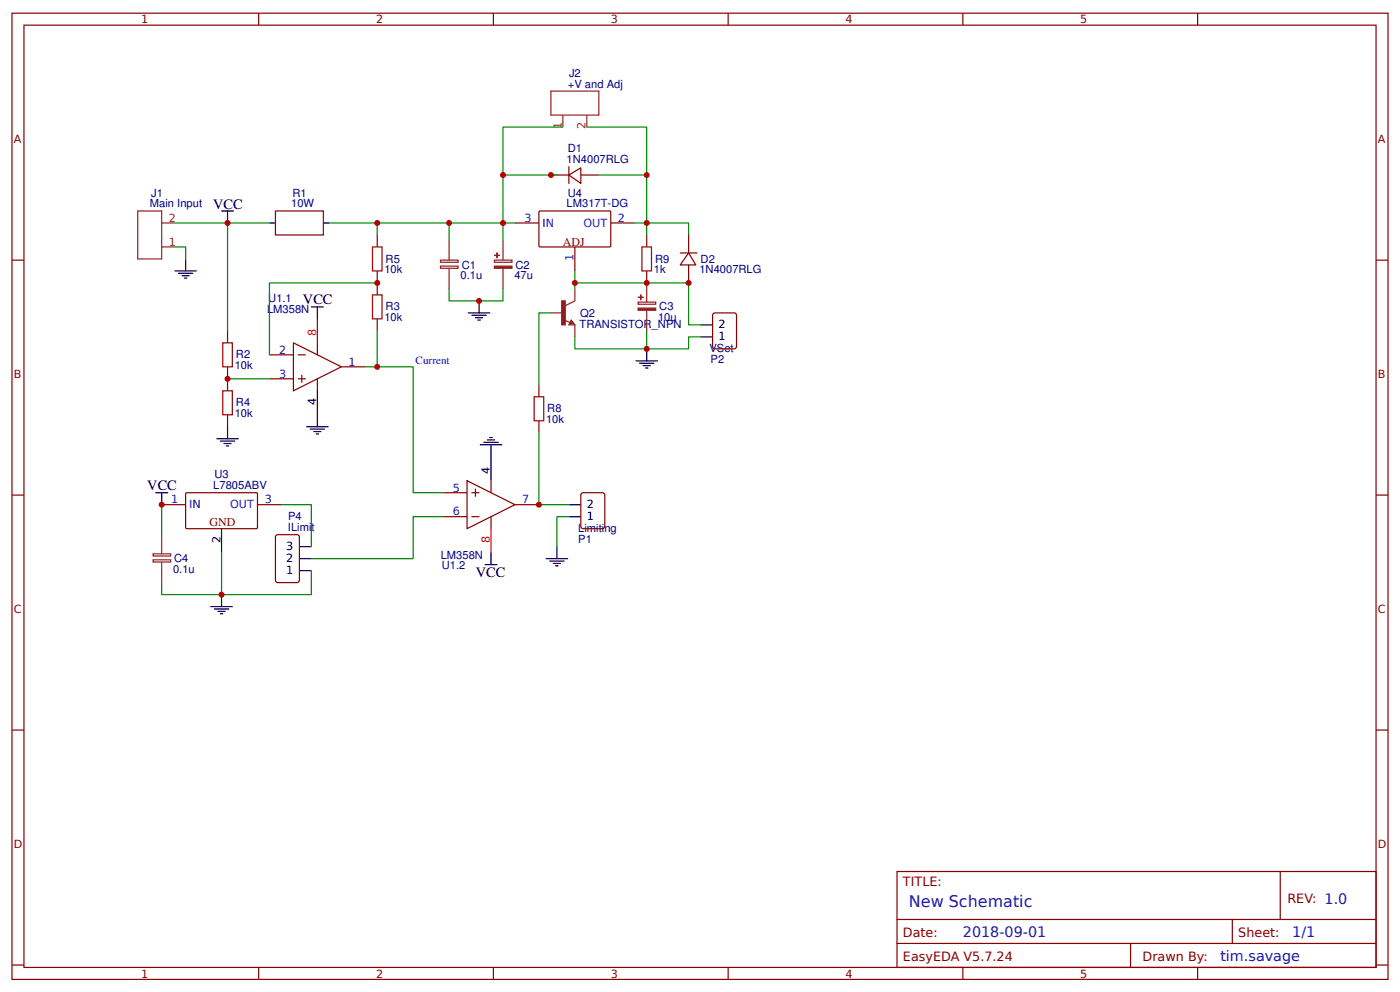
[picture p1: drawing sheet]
<svg xmlns="http://www.w3.org/2000/svg" width="309mm" height="219mm" viewBox="0 0 309 219" stroke-linecap="round" stroke-linejoin="round" font-family="sans-serif">
<g fill="none" stroke="#800" stroke-width=".26">
<path d="M2.6 2.9h304.1v213.3h-304.1zM5.3 5.6h298.7v207.9h-298.7zM57.1 2.9v2.7M109 2.9v2.7M160.9 2.9v2.7M212.7 2.9v2.7M264.6 2.9v2.7M121.7 38.6h4M125.7 38.6l2.6-1.6v3.5zM125.7 36.8v3.7M128.3 38.6h4M2.6 57.4h2.7"/>
<path d="M60.9 46.6h10.5v5.3h-10.5zM83.3 51.9v2.6M83.3 59.8v5.3M113.8 49.2h5.3M119.2 46.6h15.6l.1 .2v7.6l-.2 .1h-15.5l-.1-.3v-7.4zM127 54.5v5.3M134.9 49.2h5.3M142.9 51.9v2.6M142.9 59.8v2.6M150.3 55.8h3.7M152.1 55.8l1.6 2.7h-3.4zM152.1 51.9v3.9"/>
<path d="M152.1 58.5v3.9M304 57.4h2.7M50.3 73v2.7M59.5 78.3h5.3M64.8 75.7l10.6 5.3-10.6 5.3zM65.9 78.3h1.6M70.1 75.7v2.6M83.3 70.4v2.6M157.7 69.1h4.5l.4 .2 .1 7.2-.2 .4-4.5 .1-.5-.3-.1-7.1zM50.3 81v5.3M50.3 91.5v2.7M59.5 83.6h5.3"/>
<path d="M65.9 83.6h1.6M66.7 82.8v1.6M70.1 83.6v2.7M75.4 81h5.3M119.1 84.9v2.7M119.1 92.9v2.6M2.6 109.3h2.7M35.7 111.4h5.3M41 108.9l.3-.2 15.5 .1 .1 .2-.1 7.6-.2 .1-15.5-.1-.1-.2zM56.9 111.4h5.3M60.9 118.3l.5-.3h4.2l.5 .3v9.8l-.2 .4-4.5 .1-.5-.3zM97.9 114h5.3"/>
<path d="M97.9 108.7h5.3M103.2 106.1l10.6 5.3-10.6 5.3zM104.2 114h1.6M104.2 108.7h1.6M105 107.9v1.6M108.5 106.1v2.6M108.5 114v2.7M113.8 111.4h5.3M128.6 108.8l4.5-.1 .4 .3 .1 7.2-.2 .4-4.5 .1-.5-.3-.1-7.1zM304 109.3h2.7M2.6 161.1h2.7M304 161.1h2.7"/>
<path d="M198.2 192.4h105.8v21.1h-105.8zM282.8 192.4v10.5M2.6 213h2.7M57.1 213.5v2.7M109 213.5v2.7M160.9 213.5v2.7M198.2 202.9h105.8M198.2 208.2h105.8M212.7 213.5v2.7M249.8 208.2v5.3M264.6 213.5v2.7M272.3 202.9v5.3"/>
<path d="M304 213h2.7"/>
</g>
<path d="M82.3 54.5h2.1v5.3h-2.1zM141.8 54.5h2.1v5.3h-2.1zM49.2 75.7h2.1v5.3h-2.1zM82.3 65.1h2.1v5.3h-2.1zM49.2 86.3h2.1v5.2h-2.1zM118 87.6h2.1v5.3h-2.1z" fill="none" stroke="#a00000" stroke-width=".26"/>
<path d="M70.1 70.4v5.3M108.5 116.7v5.3" fill="none" stroke="#f00" stroke-width=".26"/>
<g fill="none" stroke="#000" stroke-width=".26">
<path d="M38.6 59.8h4.8M41 57.1v2.7M48.9 46.6h2.7M50.3 46.6v2.6M59.5 49.2h1.4M71.4 49.2h1.4M39.4 60.3h3.2M40.2 60.9h1.6M40.7 61.4h.6M68.8 67.7h2.6M70.1 67.7v2.7M103.5 69.1h4.7"/>
<path d="M104.2 69.6h3.2M105 70.1h1.6M105.6 70.6h.5M105.8 66.4v2.7M140.5 79.6h4.8M142.9 77v2.6M154.8 74.3h2.6M154.8 71.7h2.6M47.9 96.8h4.8M48.7 97.4h3.2M49.5 97.9h1.6M50 98.4h.5"/>
<path d="M50.3 94.2v2.6M67.7 94.2h4.8M68.5 94.7h3.2M69.3 95.2h1.6M69.8 95.8h.6M70.1 86.3v7.9M106.1 98.2h4.8M106.9 97.6h3.2M107.7 97.1h1.6M108.2 96.6h.5M108.5 98.2v7.9M141.3 80.2h3.2"/>
<path d="M142.1 80.7h1.6M142.6 81.2h.5M34.4 108.7h2.6M35.7 108.7v2.7M48.9 116.7v5.3M125.7 114h2.6M125.7 111.4h2.6M46.6 133.9h4.7M47.4 134.4h3.1M48.2 134.9h1.5M48.7 135.5h.5M48.9 131.2v2.7"/>
<path d="M66.1 120.6h2.7M66.1 125.9h2.7M66.1 123.3h2.7M107.2 124.6h2.6M108.5 122v2.6M120.6 123.3h4.8M121.4 123.8h3.2M122.2 124.4h1.6M122.8 124.9h.5M123 120.6v2.7"/>
</g>
<g fill="none" stroke="#8d2323" stroke-width=".26">
<path d="M121.7 20.1h10.6v5.3h-10.6zM124.4 25.4v2.6M129.6 25.4v2.6M30.4 46.6h5.3v10.5h-5.3zM35.7 54.5h2.7M35.7 49.2h2.7M97.3 58.7h3.9v.5h-3.9zM97.3 57.4h3.9v.5h-3.9zM99.2 53.2v4.2M99.2 59.3v4.5M109.2 57.4h3.9v.5h-3.9zM111.1 53.2v4.2"/>
<path d="M111.1 59.3v4.5M121.7 69.1h2.7M124.6 70.6l1.3 .6M126.2 70.6l.8 1.1h-1.3zM126.2 70.9l.5 .5h-.8zM126.2 71.2v.2M127 63.8v2.6l-2.1 1.1M127 71.7v2.6M141 66.7h3.9v.5h-3.9zM142.9 62.4v4.3M142.9 68.5v4.5M35.7 118v4.2"/>
<path d="M33.8 123.6h3.9v.4h-3.9zM33.8 122.2h3.9v.5h-3.9zM35.7 124.1v4.5"/>
</g>
<g fill="none" stroke="#080" stroke-width=".26">
<path d="M123 38.6h-11.9v10.6h-11.9M124.4 28h-13.3v10.6M129.6 28h13.3v10.6M132.3 38.6h10.6v10.6h9.2v2.7M38.4 54.5h2.6v2.6M38.4 49.2h21.1M50.3 49.2v23.8M72.8 49.2h10.5M83.3 51.9v-2.7h15.9v4M113.8 49.2h-2.7v4M127 59.8v4M140.2 49.2h2.7v2.7"/>
<path d="M83.3 62.4h-23.8v15.9M83.3 73v8h-2.6M99.2 63.8v2.6h11.9v-2.6M121.7 69.1h-2.6v15.8M127 62.4h25.1v9.3h2.7M142.9 73v4h-15.9v-2.7M154.8 74.3h-2.7v2.7h-9.2M50.3 83.6h9.2M83.3 81h8v27.7h6.6M119.1 95.5v15.9h6.6M35.7 111.4v6.6M62.2 111.4h6.6v9.2"/>
<path d="M97.9 114h-6.6v9.3h-22.5M125.7 114h-2.7v6.6M48.9 122v9.2h-13.2v-2.6M68.8 125.9v5.3h-19.9"/>
</g>
<g fill="#8d2323" stroke="#8d2323" stroke-width=".26">
<path d="M124.1 66.4h.8v5.3h-.8z"/>
<path d="M109.2 58.7h3.9v.5h-3.9z"/>
<path d="M109.3 56.4h1z"/>
<path d="M109.8 55.8v1.1z"/>
<path d="M141 68h3.9v.5h-3.9z"/>
<path d="M141 65.6h1.1z"/>
<path d="M141.6 65.1v1z"/>
</g>
<g fill="#c00">
<circle cx="50.3" cy="49.2" r=".66"/>
<circle cx="142.9" cy="38.6" r=".66"/>
<circle cx="99.2" cy="49.2" r=".66"/>
<circle cx="111.1" cy="49.2" r=".66"/>
<circle cx="121.7" cy="38.6" r=".66"/>
<circle cx="119.1" cy="111.4" r=".66"/>
<circle cx="142.9" cy="62.4" r=".66"/>
<circle cx="127" cy="62.4" r=".66"/>
<circle cx="48.9" cy="131.2" r=".66"/>
<circle cx="35.7" cy="111.4" r=".66"/>
<circle cx="50.3" cy="83.6" r=".66"/>
<circle cx="83.3" cy="62.4" r=".66"/>
<circle cx="83.3" cy="81" r=".66"/>
<circle cx="152.1" cy="62.4" r=".66"/>
<circle cx="142.9" cy="77" r=".66"/>
<circle cx="142.9" cy="49.2" r=".66"/>
<circle cx="111.1" cy="38.6" r=".66"/>
<circle cx="83.3" cy="49.2" r=".66"/>
<circle cx="105.8" cy="66.4" r=".66"/>
</g>
<text font-size="3.5" fill="#00f" x="200.8" y="200.3">New Schematic</text>
<g font-size="3.2">
<text x="47.1" y="46">VCC</text>
<text x="66.9" y="67.2">VCC</text>
<text x="32.5" y="108.2">VCC</text>
<text x="105.1" y="127.3">VCC</text>
</g>
<g font-size="3.2" fill="#00f">
<text x="212.7" y="206.9">2018-09-01</text>
<text x="285.5" y="206.9">1/1</text>
<text x="269.6" y="212.2">tim.savage</text>
</g>
<g font-size="2.8" fill="#800">
<text x="199.5" y="195.5">TITLE:</text>
<text x="284.4" y="199.2">REV: 1.0</text>
<text x="199.5" y="206.9">Date:</text>
<text x="273.6" y="206.9">Sheet:</text>
<text x="199.5" y="212.2">EasyEDA V5.7.24</text>
<text x="252.4" y="212.2">Drawn By:</text>
</g>
<g font-size="2.6" fill="#800">
<text x="124.4" y="54.2">ADJ</text>
<text x="46.3" y="116.2">GND</text>
</g>
<g font-size="2.5" fill="#800">
<text x="31.2" y="5.2">1</text>
<text x="83.1" y="5.2">2</text>
<text x="134.9" y="5.2">3</text>
<text x="186.8" y="5.2">4</text>
<text x="238.7" y="5.2">5</text>
<text x="3" y="31.5">A</text>
<text x="304.4" y="31.5">A</text>
<text x="3" y="83.3">B</text>
<text x="304.4" y="83.3">B</text>
<text x="3" y="135.2">C</text>
<text x="304.4" y="135.2">C</text>
<text x="3" y="187.1">D</text>
<text x="304.4" y="187.1">D</text>
<text x="31.2" y="215.8">1</text>
<text x="83.1" y="215.8">2</text>
<text x="134.9" y="215.8">3</text>
<text x="186.8" y="215.8">4</text>
<text x="238.7" y="215.8">5</text>
</g>
<g font-size="2.5" fill="#000080">
<text x="125.7" y="16.9">J2</text>
<text x="125.5" y="19.3">+V and Adj</text>
<text x="125.2" y="36">1N4007RLG</text>
<text x="125.4" y="33.6">D1</text>
<text x="33.1" y="45.8">Main Input</text>
<text x="33.4" y="43.4">J1</text>
<text x="64.3" y="45.8">10W</text>
<text x="64.6" y="43.4">R1</text>
<text x="125.2" y="45.8">LM317T-DG</text>
<text x="125.4" y="43.4">U4</text>
<text x="85.2" y="57.9">R5</text>
<text x="102" y="59.3">C1</text>
<text x="113.9" y="59.3">C2</text>
<text x="144.7" y="57.9">R9</text>
<text x="154.8" y="57.9">D2</text>
<text x="84.9" y="60.3">10k</text>
<text x="101.7" y="61.6">0.1u</text>
<text x="113.6" y="61.6">47u</text>
<text x="144.5" y="60.3">1k</text>
<text x="154.5" y="60.3">1N4007RLG</text>
<text x="59" y="69.1">LM358N</text>
<text x="59.3" y="66.7">U1.1</text>
<text x="84.9" y="70.9">10k</text>
<text x="85.2" y="68.5">R3</text>
<text x="128.2" y="69.9">Q2</text>
<text x="145.4" y="70.9">10u</text>
<text x="145.7" y="68.5">C3</text>
<text x="128.1" y="72.3">TRANSISTOR_NPN</text>
<text x="156.7" y="77.8">VSet</text>
<text x="51.9" y="81.5">10k</text>
<text x="52.1" y="79.1">R2</text>
<text x="157" y="80.2">P2</text>
<text x="52.1" y="89.7">R4</text>
<text x="51.9" y="92.1">10k</text>
<text x="120.6" y="93.4">10k</text>
<text x="120.9" y="91">R8</text>
<text x="47.1" y="107.9">L7805ABV</text>
<text x="47.4" y="105.6">U3</text>
<text x="63.6" y="117.2">ILimit</text>
<text x="63.6" y="114.8">P4</text>
<text x="127.8" y="117.5">Limiting</text>
<text x="127.8" y="119.9">P1</text>
<text x="38.5" y="124.1">C4</text>
<text x="97.4" y="123.3">LM358N</text>
<text x="97.6" y="125.7">U1.2</text>
<text x="38.2" y="126.5">0.1u</text>
</g>
<g font-size="2.5" fill="#8d2323">
<text x="124.1" y="28.6" transform="rotate(-90 124.1 28.6)">1</text>
<text x="129.4" y="28.6" transform="rotate(-90 129.4 28.6)">2</text>
<text x="37.3" y="48.9">2</text>
<text x="37.3" y="54.2">1</text>
</g>
<g font-size="2.5" fill="#00f">
<text x="115.9" y="48.9">3</text>
<text x="119.9" y="50">IN</text>
<text x="128.9" y="50">OUT</text>
<text x="136.5" y="48.9">2</text>
<text x="126.7" y="57.7" transform="rotate(-90 126.7 57.7)">1</text>
<text x="61.7" y="83.3">3</text>
<text x="61.7" y="78.1">2</text>
<text x="77" y="80.7">1</text>
<text x="91.8" y="80.3">Current</text>
<text x="37.9" y="111.1">1</text>
<text x="41.8" y="112.2">IN</text>
<text x="50.8" y="112.2">OUT</text>
<text x="58.5" y="111.1">3</text>
<text x="100" y="113.8">6</text>
<text x="100" y="108.5">5</text>
<text x="115.4" y="111.1">7</text>
</g>
<g font-size="2.5" fill="#f00">
<text x="69.8" y="74.1" transform="rotate(-90 69.8 74.1)">8</text>
<text x="108.2" y="119.8" transform="rotate(-90 108.2 119.8)">8</text>
</g>
<g font-size="2.5">
<text x="158.7" y="75.1">1</text>
<text x="158.7" y="72.5">2</text>
<text x="69.8" y="89.4" transform="rotate(-90 69.8 89.4)">4</text>
<text x="108.2" y="104.5" transform="rotate(-90 108.2 104.5)">4</text>
<text x="129.6" y="112.2">2</text>
<text x="48.7" y="119.8" transform="rotate(-90 48.7 119.8)">2</text>
<text x="129.6" y="114.8">1</text>
<text x="63.3" y="121.4">3</text>
<text x="63.3" y="124.1">2</text>
<text x="63.3" y="126.7">1</text>
</g>
</svg>
